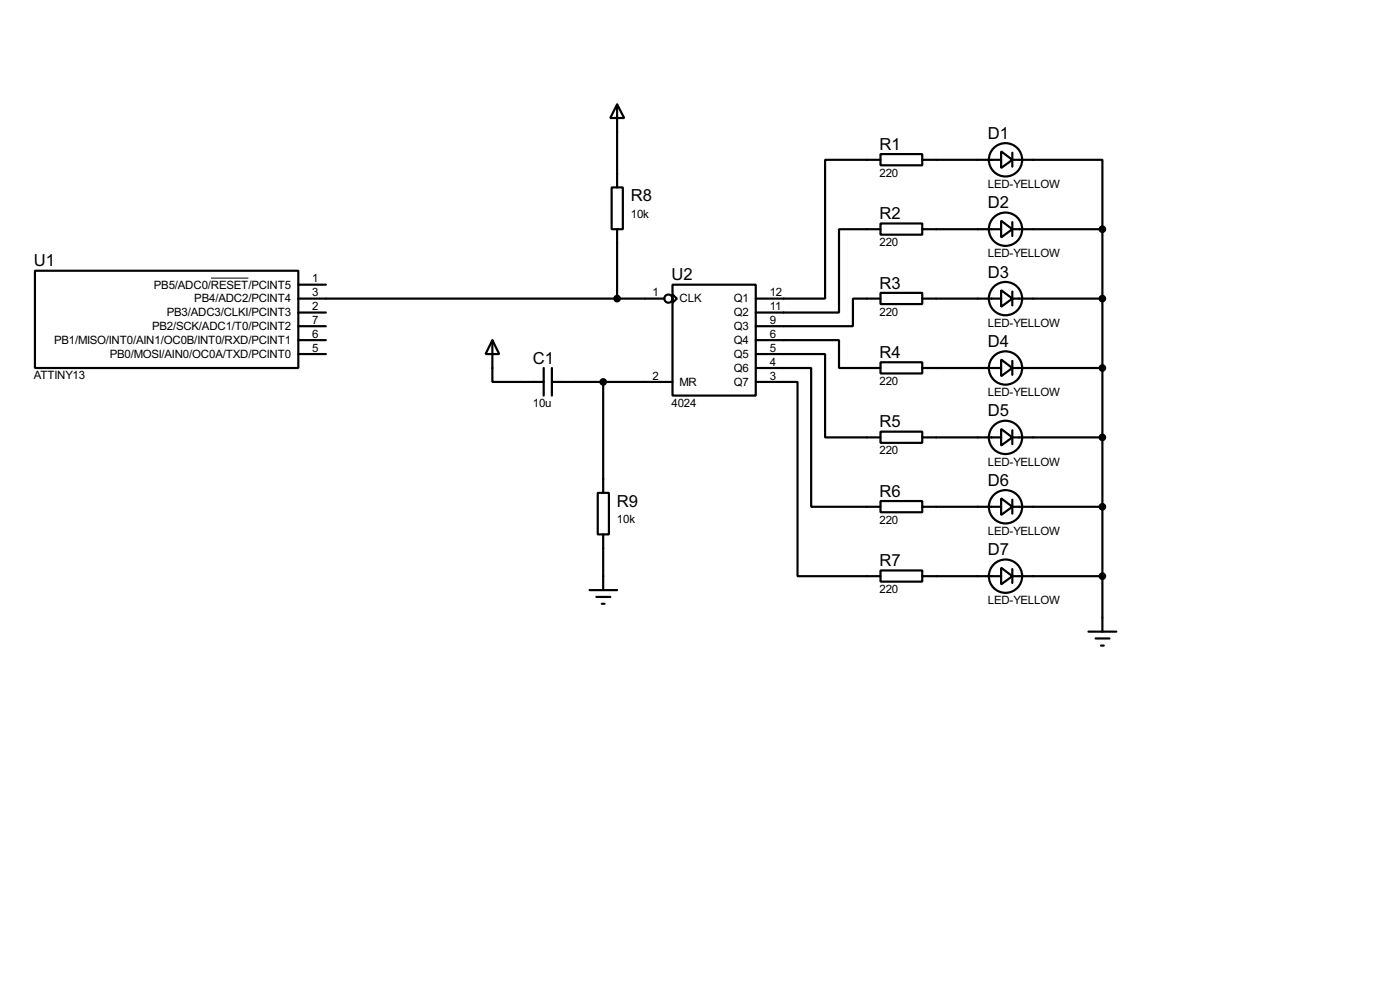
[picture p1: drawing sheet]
<svg xmlns="http://www.w3.org/2000/svg" width="256mm" height="180mm" viewBox="0 0 256 180" stroke-linecap="round" stroke-linejoin="round" font-family="sans-serif">
<g fill="none" stroke="#000" stroke-width=".4">
<path d="M113.1 19.1l1.3 2.5h-2.6zM113.1 19.1v15.2M112.1 34.3h2v7.7h-2zM161.3 28.2h7.7v2.1h-7.7zM161.3 29.3h-10.1v25.4h-12.7M169 29.3h14.4M183.4 27.7l2.1 1.6-2.1 1.5zM185.5 29.3h16.5v12.7M185.5 28v2.5M6.4 49.6h48.3v17.8h-48.3zM54.7 54.7h67M54.7 52.1h5"/>
<path d="M54.7 59.7h5M54.7 57.2h5M113.1 42v12.7M123.2 52.1h15.3v20.3h-15.3zM123.2 53.9l.8 .8-.8 .7zM161.3 40.9h7.7v2.1h-7.7zM161.3 53.6h7.7v2.1h-7.7zM161.3 42h-7.6v15.2h-15.2M161.3 54.7h-5v5h-17.8M169 42h14.4M169 54.7h14.4M183.4 40.4l2.1 1.6-2.1 1.5z"/>
<path d="M183.4 53.1l2.1 1.6-2.1 1.5zM185.5 42h16.5M185.5 54.7h16.5M185.5 40.7v2.5M185.5 53.4v2.5M202 42v73.6M54.7 62.3h5M54.7 64.8h5M90.2 62.3l1.3 2.5h-2.5zM90.2 62.3v7.6h9.4M99.6 67.4v5M101.1 69.9h22.1"/>
<path d="M101.1 67.4v5M110.5 69.9v20.3M138.5 62.3h15.2v5.1h7.6M138.5 64.8h12.7v15.3h10.1M138.5 67.4h10.1v25.4h12.7M138.5 69.9h7.6v35.6h15.2M161.3 66.3h7.7v2.1h-7.7zM161.3 79h7.7v2.1h-7.7zM169 67.4h14.4M183.4 65.8l2.1 1.6-2.1 1.5zM183.4 78.5l2.1 1.6-2.1 1.5zM185.5 67.4h16.5"/>
<path d="M185.5 66.1v2.5M185.5 78.8v2.5M109.5 90.2h2.1v7.6h-2.1zM110.5 97.8v10.2M161.3 91.7h7.7v2.1h-7.7zM169 80.1h14.4M169 92.8h14.4M183.4 91.2l2.1 1.6-2.1 1.5zM185.5 80.1h16.5M185.5 92.8h16.5M185.5 91.5v2.5M108 108h5.1"/>
<path d="M109.3 109.3h2.5M110.3 110.5h.5M161.3 104.4h7.7v2.1h-7.7zM169 105.5h14.4M183.4 103.9l2.1 1.6-2.1 1.5zM185.5 105.5h16.5M185.5 104.2v2.5M199.4 115.6h5.1M200.7 116.9h2.6M201.7 118.2h.5"/>
<circle cx="184.2" cy="29.3" r="3.1"/>
<circle cx="122.4" cy="54.7" r=".75"/>
<circle cx="184.2" cy="42" r="3.1"/>
<circle cx="184.2" cy="54.7" r="3.1"/>
<circle cx="184.2" cy="67.4" r="3.1"/>
<circle cx="184.2" cy="80.1" r="3.1"/>
<circle cx="184.2" cy="92.8" r="3.1"/>
<circle cx="184.2" cy="105.5" r="3.1"/>
</g>
<path d="M38.7 50.9h6.8" fill="none" stroke="#000" stroke-width=".18"/>
<g fill="#000" stroke="#000" stroke-width=".4">
<circle cx="113" cy="54.7" r=".5"/>
<circle cx="201.9" cy="54.7" r=".5"/>
<circle cx="201.9" cy="42" r=".5"/>
<circle cx="110.5" cy="69.9" r=".5"/>
<circle cx="201.9" cy="67.4" r=".5"/>
<circle cx="201.9" cy="92.8" r=".5"/>
<circle cx="201.9" cy="80.1" r=".5"/>
<circle cx="201.9" cy="105.5" r=".5"/>
</g>
<g font-size="3.4">
<text x="161.1" y="27.4">R1</text>
<text x="181" y="25.4">D1</text>
<text x="115.6" y="36.9">R8</text>
<text x="161.1" y="40.1">R2</text>
<text x="181" y="38.1">D2</text>
<text x="6.2" y="48.7">U1</text>
<text x="123" y="51.3">U2</text>
<text x="161.1" y="52.8">R3</text>
<text x="181" y="50.8">D3</text>
<text x="161.1" y="65.5">R4</text>
<text x="181" y="63.5">D4</text>
<text x="97.6" y="66.6">C1</text>
<text x="181" y="76.2">D5</text>
<text x="161.1" y="78.2">R5</text>
<text x="181" y="88.9">D6</text>
<text x="113" y="92.8">R9</text>
<text x="161.1" y="90.9">R6</text>
<text x="181" y="101.6">D7</text>
<text x="161.1" y="103.6">R7</text>
</g>
<g font-size="2.4">
<text x="161.1" y="32.4">220</text>
<text x="181" y="34.4">LED-YELLOW</text>
<text x="115.6" y="39.9">10k</text>
<text x="161.1" y="45.1">220</text>
<text x="181" y="47.1">LED-YELLOW</text>
<text x="28.2" y="52.8">PB5/ADC0/RESET/PCINT5</text>
<text x="57.2" y="51.7">1</text>
<text x="30.6" y="57.9">PB3/ADC3/CLKI/PCINT3</text>
<text x="35.6" y="55.4">PB4/ADC2/PCINT4</text>
<text x="57.2" y="59.3">7</text>
<text x="57.2" y="56.8">2</text>
<text x="57.2" y="54.3">3</text>
<text x="119.6" y="54.3">1</text>
<text x="124.5" y="55.4">CLK</text>
<text x="134.5" y="55.4">Q1</text>
<text x="134.5" y="57.9">Q2</text>
<text x="141" y="54.3">12</text>
<text x="141" y="56.8">11</text>
<text x="141" y="59.3">9</text>
<text x="161.1" y="57.8">220</text>
<text x="181" y="59.8">LED-YELLOW</text>
<text x="9.9" y="63">PB1/MISO/INT0/AIN1/OC0B/INT0/RXD/PCINT1</text>
<text x="20.1" y="65.5">PB0/MOSI/AIN0/OC0A/TXD/PCINT0</text>
<text x="27.9" y="60.4">PB2/SCK/ADC1/T0/PCINT2</text>
<text x="57.2" y="61.9">6</text>
<text x="57.2" y="64.4">5</text>
<text x="134.5" y="60.4">Q3</text>
<text x="134.5" y="63">Q4</text>
<text x="134.5" y="65.5">Q5</text>
<text x="141" y="61.9">6</text>
<text x="141" y="64.4">5</text>
<text x="6.2" y="69.5">ATTINY13</text>
<text x="119.6" y="69.5">2</text>
<text x="124.5" y="70.6">MR</text>
<text x="134.5" y="68.1">Q6</text>
<text x="134.5" y="70.6">Q7</text>
<text x="141" y="67">4</text>
<text x="141" y="69.5">3</text>
<text x="161.1" y="70.5">220</text>
<text x="97.6" y="74.5">10u</text>
<text x="123" y="74.5">4024</text>
<text x="181" y="72.5">LED-YELLOW</text>
<text x="161.1" y="83.2">220</text>
<text x="181" y="85.2">LED-YELLOW</text>
<text x="113" y="95.7">10k</text>
<text x="161.1" y="95.9">220</text>
<text x="181" y="97.9">LED-YELLOW</text>
<text x="161.1" y="108.6">220</text>
<text x="181" y="110.6">LED-YELLOW</text>
</g>
</svg>
